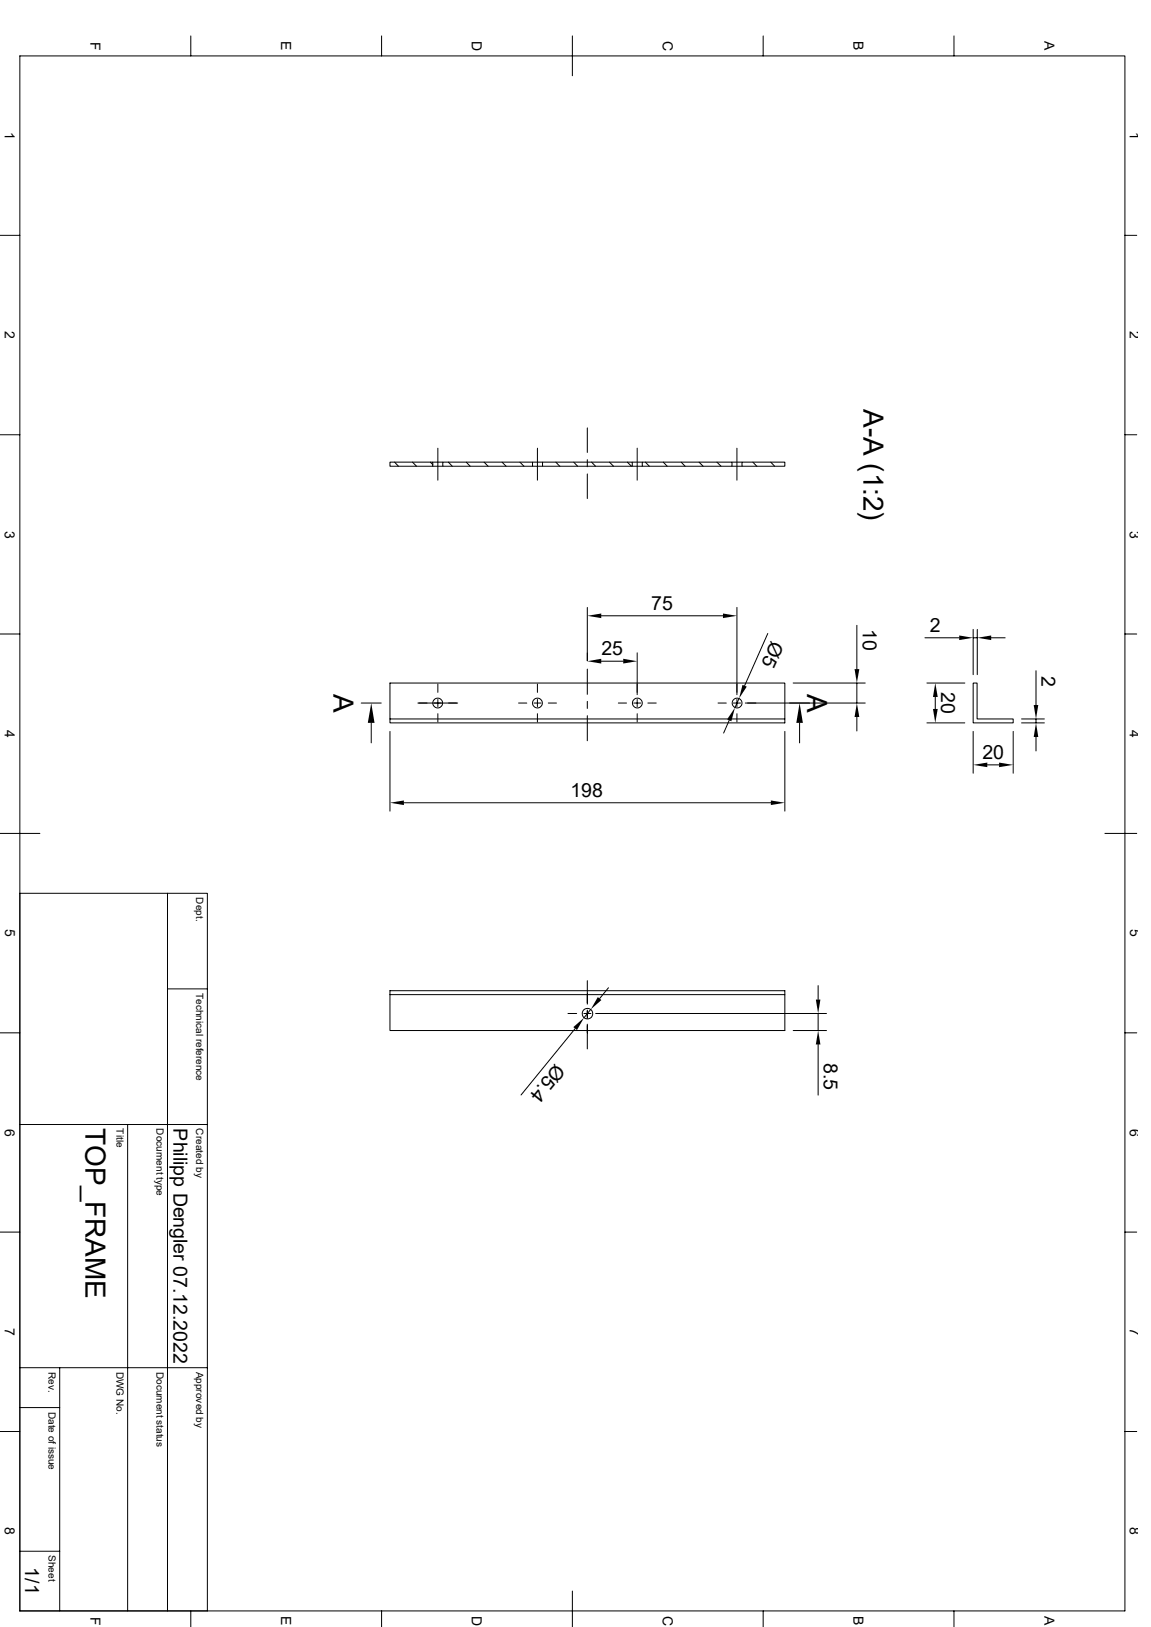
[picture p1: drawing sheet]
<svg xmlns="http://www.w3.org/2000/svg" width="297mm" height="420mm" viewBox="0 0 297 420" stroke-linecap="round" stroke-linejoin="round" font-family="sans-serif">
<g fill="none" stroke="#000" stroke-width=".26">
<path d="M5.1 14.4h285.2v401.4h-285.2zM49.2 9.3v5.1M98.5 9.3v5.1M147.7 9.3v10.3M196.9 9.3v5.1M246.2 9.3v5.1M0 60.7h5.1M290.3 60.7h3M0 112.2h5.1M100.6 119.3h11.1v1.1h-11.1zM101.8 119.3l1 1.1M106.4 119.3l1.1 1.1"/>
<path d="M111 119.3l.7 .6M111.7 119.3h2.6M113 115.7v8.3M114.3 119.3h23.1v1.1h-23.1zM115.7 119.3l1 1.1M120.3 119.3l1 1.1M124.9 119.3l1 1.1M129.5 119.3l1.1 1.1M134.2 119.3l1 1.1M137.4 119.3h2.6M138.7 115.7v8.3M140 119.3h23.2v1.1h-23.2z"/>
<path d="M143.4 119.3l1 1.1M148 119.3l1.1 1.1M151.6 110.4v6.4M151.6 118.7v1.8M152.7 119.3l1 1.1M157.3 119.3l1 1.1M161.9 119.3l1 1.1M163.2 119.3h2.5M164.4 115.7v8.3M165.7 119.3h23.2v1.1h-23.2zM166.5 119.3l1.1 1.1M171.2 119.3l1 1.1"/>
<path d="M175.8 119.3l1 1.1M180.4 119.3l1 1.1M185 119.3l1.1 1.1M188.9 119.3h2.6M190.2 115.7v8.3M191.5 119.3h11v1.1h-11zM194.3 119.3l1 1.1M198.9 119.3l1 1.1M290.3 112.2h3M111.7 120.4h2.6M137.4 120.4h2.6M151.6 122.3v6.4"/>
<path d="M163.2 120.4h2.5M188.9 120.4h2.6M151.6 156.8v13.8M155.2 159h31.4M190.2 156.8v22.5M0 163.7h5.1M113 176.6v2.1M138.7 176.6v2.1M151.6 172.7v6.5M155.2 170.7h5.6M164.4 168.5v10.8M198.1 163.5l-5.9 13.5"/>
<path d="M204.7 176.3h18.6M221.1 161.4v11.3M221.1 176.3v5.2M238.7 164.6h8.8M239.2 176.3h9.8M241.3 179.9v3.1M251.1 162.5v11.7M251.1 164.6h1.1M251.1 176.3h1v9.3h9.4v1h-10.4zM252.2 162.5v11.7M255.8 164.6h3.6M267.3 173.1v8.9"/>
<path d="M290.3 163.7h3M93.2 181.5h5.2M95.8 186.6v5.2M100.6 188.8v20.6M100.6 185.6v1h101.9v-1h-101.9v-9.3h101.9v9.3M107.8 181.5h10.3M108.1 181.5h2.1M112.1 181.5h1.8M113 180.6v1.8M113 184.2v2.2M115.7 181.5h2.2M133.8 181.5h2.1"/>
<path d="M137.8 181.5h1.8M138.7 180.6v1.8M138.7 184.2v2.2M141.5 181.5h2.1M151.6 181.1v1.8M151.6 184.7v6.5M159.6 181.5h2.1M163.5 181.5h1.9M164.4 180.6v1.8M164.4 184.2v2.2M167.2 181.5h2.1M185.3 181.5h2.1"/>
<path d="M188.2 185.9l-1.5 3.3M189.2 181.5h1.9M190.2 180.6v1.8M190.2 184.2v2.2M190.7 180.3l-1 2.4M192.3 181.5h31M202.5 188.8v20.6M206.3 186.6v5.2M221.1 185.1v3.6M239.2 186.6h9.8M251.1 188.8v10.8M254.8 197.4h3"/>
<path d="M261.5 188.8v10.8M263.6 186.6h5.9M263.6 185.6h5.9M267.3 185.6v1M267.3 190.2v3.6M0 215.1h10.3M104.2 207.2h94.7M285.1 215.1h8.2M5.1 230.6h48.4v185.2M43.2 230.6v185.2M43.2 255.3h10.3M100.6 256.8v9.2h101.9v-9.2h-101.9v-1.1h101.9v1.1"/>
<path d="M151.6 253.2v6M157 255l-2.3 2.8M211.1 254.4v3.6M0 266.6h5.1M146.6 261.6h2.2M148.4 265.5l-13.9 17.2M150.7 261.6h1.8M151.6 260.7v2.2M151.6 264.4v6.4M152.4 260.6l-1.7 2.1M153.7 261.6h59.6M204.7 266h8.6"/>
<path d="M211.1 261.6v4.4M211.1 269.6v13.1M290.3 266.6h3M5.1 290.3h48.4M32.9 290.3v125.5M0 318.1h5.1M290.3 318.1h3M5.1 353.1h48.4M15.4 353.1v62.7M0 369.5h5.1M5.1 363.3h10.3M290.3 369.5h3"/>
<path d="M5.1 400.4h10.3M49.2 415.8v4.1M98.5 415.8v4.1M147.7 410.7v9.2M196.9 415.8v4.1M246.2 415.8v4.1"/>
<circle cx="112.9" cy="181.5" r="1.27"/>
<circle cx="138.7" cy="181.5" r="1.27"/>
<circle cx="164.5" cy="181.5" r="1.27"/>
<circle cx="190.2" cy="181.5" r="1.27"/>
<circle cx="151.6" cy="261.7" r="1.36"/>
</g>
<g fill="#000">
<path d="M151.6 159l3.6-.6v1.2zM186.6 158.4l3.6 .6-3.6 .6zM151.6 170.7l3.6-.6v1.2zM160.8 170.1l3.6 .6-3.6 .6zM191.6 176.8l1.1 .4-2 3.1zM220.5 172.7h1.2l-.6 3.6zM241.3 176.3l.7 3.6h-1.3zM247.5 164l3.6 .6-3.6 .6zM252.2 164.6l3.6-.6v1.2zM95.8 181.5l.8 5.1h-1.7zM189.7 182.7l-1 3.5-1.1-.5zM206.3 181.5l.9 5.1h-1.7z"/>
<path d="M221.1 181.5l.6 3.6h-1.2zM240.7 183h1.3l-.7 3.6zM251.1 197.4l3.7-.6v1.2zM257.8 196.8l3.7 .6-3.7 .6zM267.3 186.6l.6 3.6h-1.2zM266.7 182h1.2l-.6 3.6zM100.6 207.2l3.6-.6v1.2zM198.9 206.6l3.6 .6-3.6 .6zM154.3 257.4l.9 .7-2.8 2.5zM210.5 258h1.2l-.6 3.6zM148 265.1l2.7-2.4-1.8 3.2zM211.1 266l.6 3.6h-1.2z"/>
</g>
<g font-size="7.2">
<text x="222.8" y="105.6" transform="rotate(90 222.8 105.6)">A-A (1:2)</text>
<text x="86" y="179.1" transform="rotate(90 86 179.1)">A</text>
<text x="208.3" y="179.1" transform="rotate(90 208.3 179.1)">A</text>
<text x="22.1" y="291.3" transform="rotate(90 22.1 291.3)">TOP_FRAME</text>
</g>
<g font-size="5">
<text x="168.1" y="157.5">75</text>
<text x="199.1" y="165.3" transform="rotate(114 199.1 165.3)">Ø5</text>
<text x="222.6" y="162.3" transform="rotate(90 222.6 162.3)">10</text>
<text x="239.9" y="163.2">2</text>
<text x="155.2" y="169.2">25</text>
<text x="242.9" y="178.7" transform="rotate(90 242.9 178.7)">20</text>
<text x="268.8" y="174.4" transform="rotate(90 268.8 174.4)">2</text>
<text x="253.5" y="195.9">20</text>
<text x="147.2" y="205.7">198</text>
<text x="143.3" y="274.3" transform="rotate(129 143.3 274.3)">Ø5.4</text>
<text x="212.6" y="274.4" transform="rotate(90 212.6 274.4)">8.5</text>
<text x="44.7" y="291.3" transform="rotate(90 44.7 291.3)">Philipp Dengler 07.12.2022</text>
<text x="6.5" y="404.6" transform="rotate(90 6.5 404.6)">1/1</text>
</g>
<g font-size="3.6">
<text x="23.3" y="10.8" transform="rotate(90 23.3 10.8)">F</text>
<text x="72.6" y="10.7" transform="rotate(90 72.6 10.7)">E</text>
<text x="121.8" y="10.5" transform="rotate(90 121.8 10.5)">D</text>
<text x="171" y="10.5" transform="rotate(90 171 10.5)">C</text>
<text x="220.3" y="10.7" transform="rotate(90 220.3 10.7)">B</text>
<text x="269.5" y="10.7" transform="rotate(90 269.5 10.7)">A</text>
<text x="1.3" y="34" transform="rotate(90 1.3 34)">1</text>
<text x="291.6" y="34" transform="rotate(90 291.6 34)">1</text>
<text x="1.3" y="85.5" transform="rotate(90 1.3 85.5)">2</text>
<text x="291.6" y="85.5" transform="rotate(90 291.6 85.5)">2</text>
<text x="1.3" y="136.9" transform="rotate(90 1.3 136.9)">3</text>
<text x="291.6" y="136.9" transform="rotate(90 291.6 136.9)">3</text>
<text x="1.3" y="188.4" transform="rotate(90 1.3 188.4)">4</text>
<text x="291.6" y="188.4" transform="rotate(90 291.6 188.4)">4</text>
<text x="1.3" y="239.9" transform="rotate(90 1.3 239.9)">5</text>
<text x="291.6" y="239.9" transform="rotate(90 291.6 239.9)">5</text>
<text x="1.3" y="291.3" transform="rotate(90 1.3 291.3)">6</text>
<text x="291.6" y="291.3" transform="rotate(90 291.6 291.3)">6</text>
<text x="1.3" y="342.8" transform="rotate(90 1.3 342.8)">7</text>
<text x="291.6" y="342.8" transform="rotate(90 291.6 342.8)">7</text>
<text x="1.3" y="394.3" transform="rotate(90 1.3 394.3)">8</text>
<text x="291.6" y="394.3" transform="rotate(90 291.6 394.3)">8</text>
<text x="23.3" y="417.3" transform="rotate(90 23.3 417.3)">F</text>
<text x="72.6" y="417.2" transform="rotate(90 72.6 417.2)">E</text>
<text x="121.8" y="417.1" transform="rotate(90 121.8 417.1)">D</text>
<text x="171" y="417.1" transform="rotate(90 171 417.1)">C</text>
<text x="220.3" y="417.2" transform="rotate(90 220.3 417.2)">B</text>
<text x="269.5" y="417.2" transform="rotate(90 269.5 417.2)">A</text>
</g>
<g font-size="2.6">
<text x="50.6" y="231.6" transform="rotate(90 50.6 231.6)">Dept.</text>
<text x="50.6" y="256.3" transform="rotate(90 50.6 256.3)">Technical reference</text>
<text x="30.1" y="291.3" transform="rotate(90 30.1 291.3)">Title</text>
<text x="40.3" y="291.3" transform="rotate(90 40.3 291.3)">Document type</text>
<text x="50.6" y="291.3" transform="rotate(90 50.6 291.3)">Created by</text>
<text x="12.5" y="354.1" transform="rotate(90 12.5 354.1)">Rev.</text>
<text x="30.1" y="354.1" transform="rotate(90 30.1 354.1)">DWG No.</text>
<text x="40.3" y="354.1" transform="rotate(90 40.3 354.1)">Document status</text>
<text x="50.6" y="354.1" transform="rotate(90 50.6 354.1)">Approved by</text>
<text x="12.5" y="364.4" transform="rotate(90 12.5 364.4)">Date of issue</text>
<text x="12.5" y="401.4" transform="rotate(90 12.5 401.4)">Sheet</text>
</g>
</svg>
